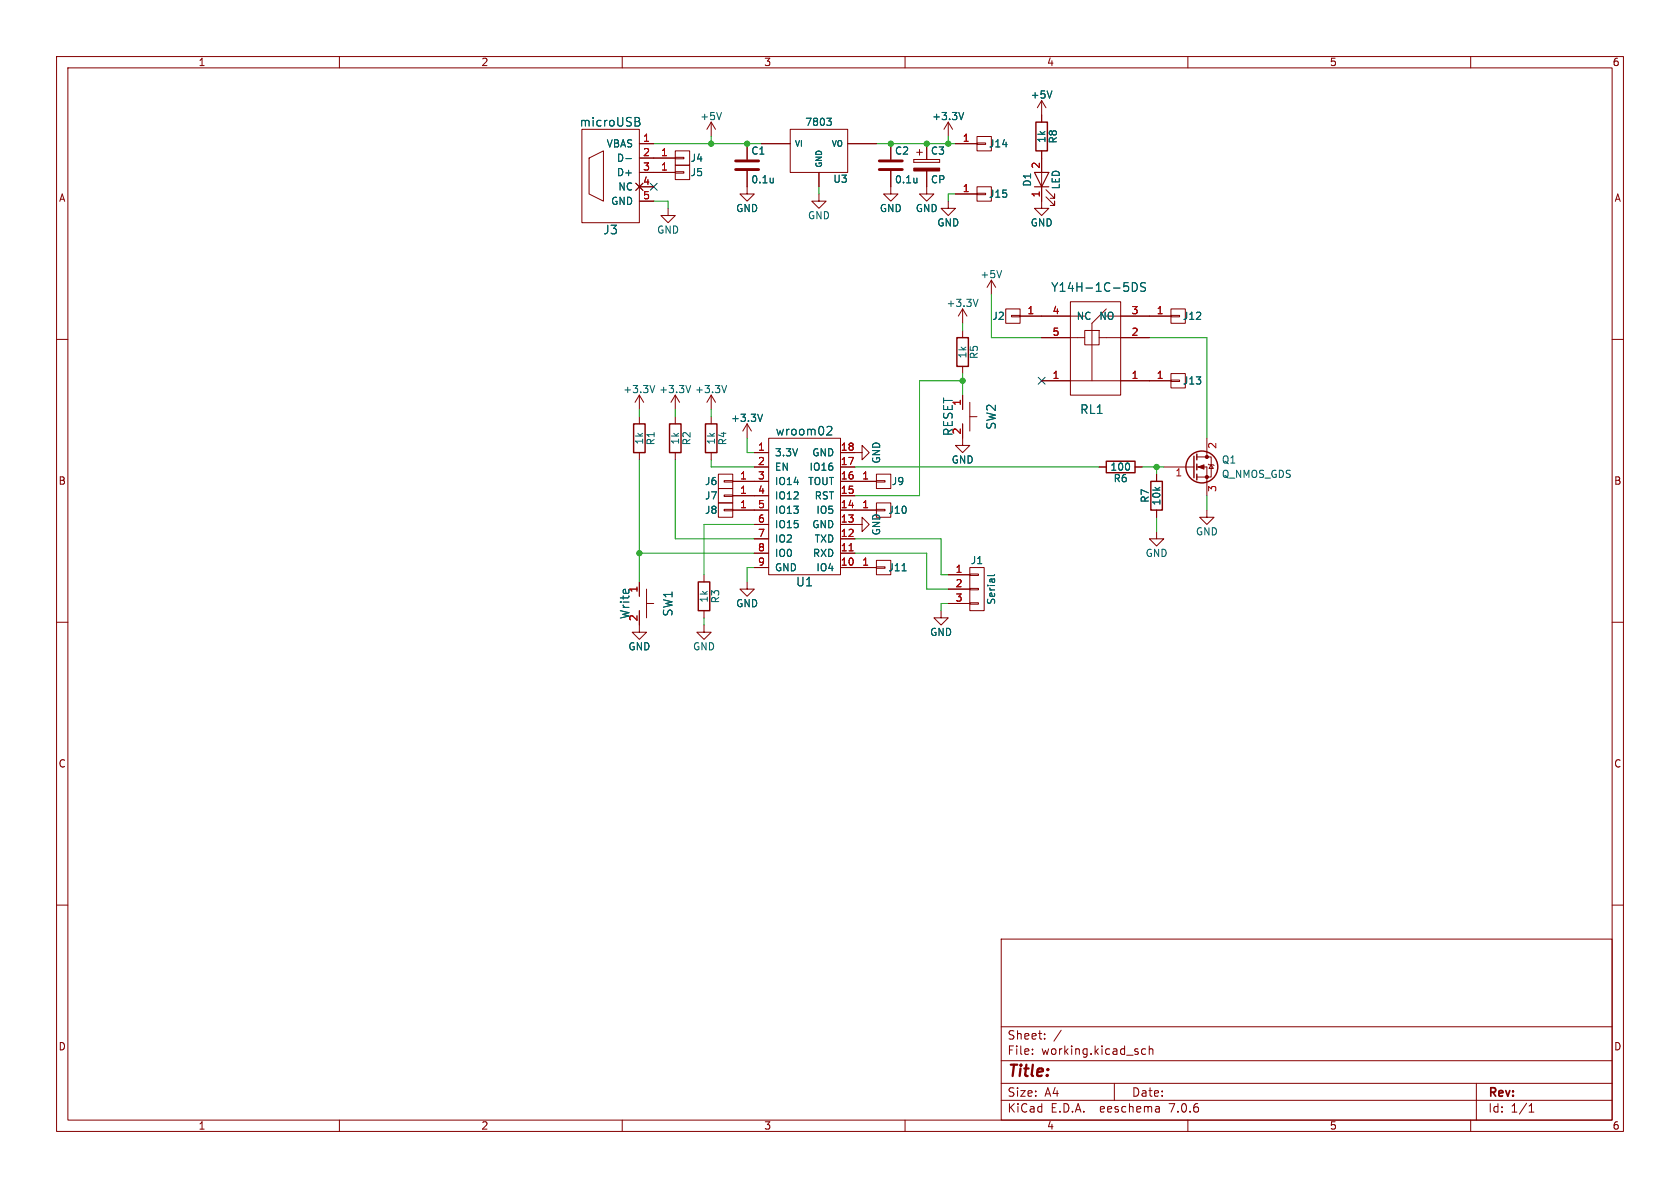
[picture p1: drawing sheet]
EESchema Schematic File Version 2
LIBS:power
LIBS:device
LIBS:transistors
LIBS:conn
LIBS:linear
LIBS:regul
LIBS:74xx
LIBS:cmos4000
LIBS:adc-dac
LIBS:memory
LIBS:xilinx
LIBS:microcontrollers
LIBS:dsp
LIBS:microchip
LIBS:analog_switches
LIBS:motorola
LIBS:texas
LIBS:intel
LIBS:audio
LIBS:interface
LIBS:digital-audio
LIBS:philips
LIBS:display
LIBS:cypress
LIBS:siliconi
LIBS:opto
LIBS:atmel
LIBS:contrib
LIBS:valves
LIBS:wroom02
LIBS:relay
LIBS:wroom02_alarm-cache
EELAYER 25 0
EELAYER END
$Descr A4 11693 8268
encoding utf-8
Sheet 1 1
Title ""
Date ""
Rev ""
Comp ""
Comment1 ""
Comment2 ""
Comment3 ""
Comment4 ""
$EndDescr
$Comp
L wroom02 U1
U 1 1
P 5600 3550
F 0 "U1" H 5600 3050 60  0000 C CNN
F 1 "wroom02" H 5600 4100 60  0000 C CNN
F 2 "lib:WROOM02" H 5600 3600 60  0001 C CNN
F 3 "" H 5600 3600 60  0001 C CNN
	1    5600 3550
	1    0    0    -1  
$EndComp
$Comp
L +3.3V #PWR01
U 1 1
P 5200 3050
F 0 "#PWR01" H 5200 2900 50  0001 C CNN
F 1 "+3.3V" H 5200 3190 50  0000 C CNN
F 2 "" H 5200 3050 50  0001 C CNN
F 3 "" H 5200 3050 50  0001 C CNN
	1    5200 3050
	1    0    0    -1  
$EndComp
$Comp
L GND #PWR02
U 1 1
P 5200 4050
F 0 "#PWR02" H 5200 3800 50  0001 C CNN
F 1 "GND" H 5200 3900 50  0000 C CNN
F 2 "" H 5200 4050 50  0001 C CNN
F 3 "" H 5200 4050 50  0001 C CNN
	1    5200 4050
	1    0    0    -1  
$EndComp
$Comp
L GND #PWR03
U 1 1
P 5950 3650
F 0 "#PWR03" H 5950 3400 50  0001 C CNN
F 1 "GND" H 5950 3500 50  0000 C CNN
F 2 "" H 5950 3650 50  0001 C CNN
F 3 "" H 5950 3650 50  0001 C CNN
	1    5950 3650
	0    -1   -1   0   
$EndComp
$Comp
L GND #PWR04
U 1 1
P 5950 3150
F 0 "#PWR04" H 5950 2900 50  0001 C CNN
F 1 "GND" H 5950 3000 50  0000 C CNN
F 2 "" H 5950 3150 50  0001 C CNN
F 3 "" H 5950 3150 50  0001 C CNN
	1    5950 3150
	0    -1   -1   0   
$EndComp
$Comp
L R R4
U 1 1
P 4950 3050
F 0 "R4" V 5030 3050 50  0000 C CNN
F 1 "1k" V 4950 3050 50  0000 C CNN
F 2 "Resistors_SMD:R_0603_HandSoldering" V 4880 3050 50  0001 C CNN
F 3 "" H 4950 3050 50  0001 C CNN
	1    4950 3050
	1    0    0    -1  
$EndComp
$Comp
L R R5
U 1 1
P 6700 2450
F 0 "R5" V 6780 2450 50  0000 C CNN
F 1 "1k" V 6700 2450 50  0000 C CNN
F 2 "Resistors_SMD:R_0603_HandSoldering" V 6630 2450 50  0001 C CNN
F 3 "" H 6700 2450 50  0001 C CNN
	1    6700 2450
	1    0    0    -1  
$EndComp
$Comp
L +3.3V #PWR05
U 1 1
P 4950 2850
F 0 "#PWR05" H 4950 2700 50  0001 C CNN
F 1 "+3.3V" H 4950 2990 50  0000 C CNN
F 2 "" H 4950 2850 50  0001 C CNN
F 3 "" H 4950 2850 50  0001 C CNN
	1    4950 2850
	1    0    0    -1  
$EndComp
$Comp
L +3.3V #PWR06
U 1 1
P 6700 2250
F 0 "#PWR06" H 6700 2100 50  0001 C CNN
F 1 "+3.3V" H 6700 2390 50  0000 C CNN
F 2 "" H 6700 2250 50  0001 C CNN
F 3 "" H 6700 2250 50  0001 C CNN
	1    6700 2250
	1    0    0    -1  
$EndComp
$Comp
L R R3
U 1 1
P 4900 4150
F 0 "R3" V 4980 4150 50  0000 C CNN
F 1 "1k" V 4900 4150 50  0000 C CNN
F 2 "Resistors_SMD:R_0603_HandSoldering" V 4830 4150 50  0001 C CNN
F 3 "" H 4900 4150 50  0001 C CNN
	1    4900 4150
	1    0    0    -1  
$EndComp
$Comp
L R R2
U 1 1
P 4700 3050
F 0 "R2" V 4780 3050 50  0000 C CNN
F 1 "1k" V 4700 3050 50  0000 C CNN
F 2 "Resistors_SMD:R_0603_HandSoldering" V 4630 3050 50  0001 C CNN
F 3 "" H 4700 3050 50  0001 C CNN
	1    4700 3050
	1    0    0    -1  
$EndComp
$Comp
L R R1
U 1 1
P 4450 3050
F 0 "R1" V 4530 3050 50  0000 C CNN
F 1 "1k" V 4450 3050 50  0000 C CNN
F 2 "Resistors_SMD:R_0603_HandSoldering" V 4380 3050 50  0001 C CNN
F 3 "" H 4450 3050 50  0001 C CNN
	1    4450 3050
	1    0    0    -1  
$EndComp
$Comp
L GND #PWR07
U 1 1
P 4900 4350
F 0 "#PWR07" H 4900 4100 50  0001 C CNN
F 1 "GND" H 4900 4200 50  0000 C CNN
F 2 "" H 4900 4350 50  0001 C CNN
F 3 "" H 4900 4350 50  0001 C CNN
	1    4900 4350
	1    0    0    -1  
$EndComp
$Comp
L +3.3V #PWR08
U 1 1
P 4700 2850
F 0 "#PWR08" H 4700 2700 50  0001 C CNN
F 1 "+3.3V" H 4700 2990 50  0000 C CNN
F 2 "" H 4700 2850 50  0001 C CNN
F 3 "" H 4700 2850 50  0001 C CNN
	1    4700 2850
	1    0    0    -1  
$EndComp
$Comp
L +3.3V #PWR09
U 1 1
P 4450 2850
F 0 "#PWR09" H 4450 2700 50  0001 C CNN
F 1 "+3.3V" H 4450 2990 50  0000 C CNN
F 2 "" H 4450 2850 50  0001 C CNN
F 3 "" H 4450 2850 50  0001 C CNN
	1    4450 2850
	1    0    0    -1  
$EndComp
$Comp
L CONN_01X03 J1
U 1 1
P 6800 4100
F 0 "J1" H 6800 4300 50  0000 C CNN
F 1 "Serial" V 6900 4100 50  0000 C CNN
F 2 "Pin_Headers:Pin_Header_Straight_1x03_Pitch2.54mm" H 6800 4100 50  0001 C CNN
F 3 "" H 6800 4100 50  0001 C CNN
	1    6800 4100
	1    0    0    -1  
$EndComp
$Comp
L GND #PWR010
U 1 1
P 6550 4250
F 0 "#PWR010" H 6550 4000 50  0001 C CNN
F 1 "GND" H 6550 4100 50  0000 C CNN
F 2 "" H 6550 4250 50  0001 C CNN
F 3 "" H 6550 4250 50  0001 C CNN
	1    6550 4250
	1    0    0    -1  
$EndComp
$Comp
L GND #PWR011
U 1 1
P 4450 4350
F 0 "#PWR011" H 4450 4100 50  0001 C CNN
F 1 "GND" H 4450 4200 50  0000 C CNN
F 2 "" H 4450 4350 50  0001 C CNN
F 3 "" H 4450 4350 50  0001 C CNN
	1    4450 4350
	1    0    0    -1  
$EndComp
$Comp
L GND #PWR012
U 1 1
P 6700 3050
F 0 "#PWR012" H 6700 2800 50  0001 C CNN
F 1 "GND" H 6700 2900 50  0000 C CNN
F 2 "" H 6700 3050 50  0001 C CNN
F 3 "" H 6700 3050 50  0001 C CNN
	1    6700 3050
	1    0    0    -1  
$EndComp
$Comp
L R R6
U 1 1
P 7800 3250
F 0 "R6" V 7880 3250 50  0000 C CNN
F 1 "100" V 7800 3250 50  0000 C CNN
F 2 "Resistors_SMD:R_0603_HandSoldering" V 7730 3250 50  0001 C CNN
F 3 "" H 7800 3250 50  0001 C CNN
	1    7800 3250
	0    1    1    0   
$EndComp
$Comp
L R R7
U 1 1
P 8050 3450
F 0 "R7" V 8130 3450 50  0000 C CNN
F 1 "10k" V 8050 3450 50  0000 C CNN
F 2 "Resistors_SMD:R_0603_HandSoldering" V 7980 3450 50  0001 C CNN
F 3 "" H 8050 3450 50  0001 C CNN
	1    8050 3450
	-1   0    0    1   
$EndComp
$Comp
L switch SW2
U 1 1
P 6700 2900
F 0 "SW2" H 6700 3100 60  0000 C CNN
F 1 "RESET" H 6700 2800 60  0000 C CNN
F 2 "lib:switch" H 7100 2850 60  0001 C CNN
F 3 "" H 7100 2850 60  0001 C CNN
	1    6700 2900
	0    1    1    0   
$EndComp
$Comp
L switch SW1
U 1 1
P 4450 4200
F 0 "SW1" H 4450 4400 60  0000 C CNN
F 1 "Write" H 4450 4100 60  0000 C CNN
F 2 "lib:switch" H 4850 4150 60  0001 C CNN
F 3 "" H 4850 4150 60  0001 C CNN
	1    4450 4200
	0    1    1    0   
$EndComp
$Comp
L GND #PWR013
U 1 1
P 8050 3700
F 0 "#PWR013" H 8050 3450 50  0001 C CNN
F 1 "GND" H 8050 3550 50  0000 C CNN
F 2 "" H 8050 3700 50  0001 C CNN
F 3 "" H 8050 3700 50  0001 C CNN
	1    8050 3700
	1    0    0    -1  
$EndComp
$Comp
L Q_NMOS_GDS Q1
U 1 1
P 8300 3250
F 0 "Q1" H 8500 3300 50  0000 L CNN
F 1 "Q_NMOS_GDS" H 8500 3200 50  0000 L CNN
F 2 "TO_SOT_Packages_THT:TO-220_Vertical" H 8500 3350 50  0001 C CNN
F 3 "" H 8300 3250 50  0001 C CNN
	1    8300 3250
	1    0    0    -1  
$EndComp
$Comp
L GND #PWR014
U 1 1
P 8400 3550
F 0 "#PWR014" H 8400 3300 50  0001 C CNN
F 1 "GND" H 8400 3400 50  0000 C CNN
F 2 "" H 8400 3550 50  0001 C CNN
F 3 "" H 8400 3550 50  0001 C CNN
	1    8400 3550
	1    0    0    -1  
$EndComp
$Comp
L Y14H-1C-5DS RL1
U 1 1
P 7600 2400
F 0 "RL1" V 8050 2400 60  0000 C CNN
F 1 "Y14H-1C-5DS" V 7200 2450 60  0000 C CNN
F 2 "lib:Y14H-1C-5DS" H 7900 2600 60  0001 C CNN
F 3 "" H 7900 2600 60  0001 C CNN
	1    7600 2400
	0    1    1    0   
$EndComp
$Comp
L +5V #PWR015
U 1 1
P 6900 2050
F 0 "#PWR015" H 6900 1900 50  0001 C CNN
F 1 "+5V" H 6900 2190 50  0000 C CNN
F 2 "" H 6900 2050 50  0001 C CNN
F 3 "" H 6900 2050 50  0001 C CNN
	1    6900 2050
	1    0    0    -1  
$EndComp
$Comp
L 7805 U3
U 1 1
P 5700 1050
F 0 "U3" H 5850 854 50  0000 C CNN
F 1 "7803" H 5700 1250 50  0000 C CNN
F 2 "TO_SOT_Packages_SMD:TO-252-3_TabPin2" H 5700 1050 50  0001 C CNN
F 3 "" H 5700 1050 50  0001 C CNN
	1    5700 1050
	1    0    0    -1  
$EndComp
$Comp
L +5V #PWR016
U 1 1
P 4950 950
F 0 "#PWR016" H 4950 800 50  0001 C CNN
F 1 "+5V" H 4950 1090 50  0000 C CNN
F 2 "" H 4950 950 50  0001 C CNN
F 3 "" H 4950 950 50  0001 C CNN
	1    4950 950 
	1    0    0    -1  
$EndComp
$Comp
L +3.3V #PWR017
U 1 1
P 6600 950
F 0 "#PWR017" H 6600 800 50  0001 C CNN
F 1 "+3.3V" H 6600 1090 50  0000 C CNN
F 2 "" H 6600 950 50  0001 C CNN
F 3 "" H 6600 950 50  0001 C CNN
	1    6600 950 
	1    0    0    -1  
$EndComp
$Comp
L GND #PWR018
U 1 1
P 5700 1350
F 0 "#PWR018" H 5700 1100 50  0001 C CNN
F 1 "GND" H 5700 1200 50  0000 C CNN
F 2 "" H 5700 1350 50  0001 C CNN
F 3 "" H 5700 1350 50  0001 C CNN
	1    5700 1350
	1    0    0    -1  
$EndComp
$Comp
L C C1
U 1 1
P 5200 1150
F 0 "C1" H 5225 1250 50  0000 L CNN
F 1 "0.1u" H 5225 1050 50  0000 L CNN
F 2 "Capacitors_SMD:C_0603_HandSoldering" H 5238 1000 50  0001 C CNN
F 3 "" H 5200 1150 50  0001 C CNN
	1    5200 1150
	1    0    0    -1  
$EndComp
$Comp
L C C2
U 1 1
P 6200 1150
F 0 "C2" H 6225 1250 50  0000 L CNN
F 1 "0.1u" H 6225 1050 50  0000 L CNN
F 2 "Capacitors_SMD:C_0603_HandSoldering" H 6238 1000 50  0001 C CNN
F 3 "" H 6200 1150 50  0001 C CNN
	1    6200 1150
	1    0    0    -1  
$EndComp
$Comp
L CP C3
U 1 1
P 6450 1150
F 0 "C3" H 6475 1250 50  0000 L CNN
F 1 "CP" H 6475 1050 50  0000 L CNN
F 2 "Capacitors_THT:CP_Radial_D8.0mm_P2.50mm" H 6488 1000 50  0001 C CNN
F 3 "" H 6450 1150 50  0001 C CNN
	1    6450 1150
	1    0    0    -1  
$EndComp
$Comp
L GND #PWR019
U 1 1
P 5200 1300
F 0 "#PWR019" H 5200 1050 50  0001 C CNN
F 1 "GND" H 5200 1150 50  0000 C CNN
F 2 "" H 5200 1300 50  0001 C CNN
F 3 "" H 5200 1300 50  0001 C CNN
	1    5200 1300
	1    0    0    -1  
$EndComp
$Comp
L GND #PWR020
U 1 1
P 6200 1300
F 0 "#PWR020" H 6200 1050 50  0001 C CNN
F 1 "GND" H 6200 1150 50  0000 C CNN
F 2 "" H 6200 1300 50  0001 C CNN
F 3 "" H 6200 1300 50  0001 C CNN
	1    6200 1300
	1    0    0    -1  
$EndComp
$Comp
L GND #PWR021
U 1 1
P 6450 1300
F 0 "#PWR021" H 6450 1050 50  0001 C CNN
F 1 "GND" H 6450 1150 50  0000 C CNN
F 2 "" H 6450 1300 50  0001 C CNN
F 3 "" H 6450 1300 50  0001 C CNN
	1    6450 1300
	1    0    0    -1  
$EndComp
$Comp
L LED D1
U 1 1
P 7250 1250
F 0 "D1" H 7250 1350 50  0000 C CNN
F 1 "LED" H 7250 1150 50  0000 C CNN
F 2 "LEDs:LED_0603_HandSoldering" H 7250 1250 50  0001 C CNN
F 3 "" H 7250 1250 50  0001 C CNN
	1    7250 1250
	0    -1   -1   0   
$EndComp
$Comp
L R R8
U 1 1
P 7250 950
F 0 "R8" V 7330 950 50  0000 C CNN
F 1 "1k" V 7250 950 50  0000 C CNN
F 2 "Resistors_SMD:R_0603_HandSoldering" V 7180 950 50  0001 C CNN
F 3 "" H 7250 950 50  0001 C CNN
	1    7250 950 
	1    0    0    -1  
$EndComp
$Comp
L +5V #PWR022
U 1 1
P 7250 800
F 0 "#PWR022" H 7250 650 50  0001 C CNN
F 1 "+5V" H 7250 940 50  0000 C CNN
F 2 "" H 7250 800 50  0001 C CNN
F 3 "" H 7250 800 50  0001 C CNN
	1    7250 800 
	1    0    0    -1  
$EndComp
$Comp
L GND #PWR023
U 1 1
P 7250 1400
F 0 "#PWR023" H 7250 1150 50  0001 C CNN
F 1 "GND" H 7250 1250 50  0000 C CNN
F 2 "" H 7250 1400 50  0001 C CNN
F 3 "" H 7250 1400 50  0001 C CNN
	1    7250 1400
	1    0    0    -1  
$EndComp
$Comp
L microUSB J3
U 1 1
P 4200 1200
F 0 "J3" H 4250 800 60  0000 C CNN
F 1 "microUSB" H 4250 1550 60  0000 C CNN
F 2 "lib:microUSB" H 3900 1500 60  0001 C CNN
F 3 "" H 3900 1500 60  0001 C CNN
	1    4200 1200
	1    0    0    -1  
$EndComp
$Comp
L GND #PWR024
U 1 1
P 4650 1450
F 0 "#PWR024" H 4650 1200 50  0001 C CNN
F 1 "GND" H 4650 1300 50  0000 C CNN
F 2 "" H 4650 1450 50  0001 C CNN
F 3 "" H 4650 1450 50  0001 C CNN
	1    4650 1450
	1    0    0    -1  
$EndComp
NoConn ~ 4550 1300
$Comp
L CONN_01X01 J4
U 1 1
P 4750 1100
F 0 "J4" H 4850 1100 50  0000 C CNN
F 1 "pin" V 4850 1100 50  0001 C CNN
F 2 "pad:universal" H 4750 1100 50  0001 C CNN
F 3 "" H 4750 1100 50  0001 C CNN
	1    4750 1100
	1    0    0    -1  
$EndComp
$Comp
L CONN_01X01 J8
U 1 1
P 5050 3550
F 0 "J8" H 5150 3550 50  0000 C CNN
F 1 "pin" V 5150 3550 50  0001 C CNN
F 2 "pad:universal" H 5050 3550 50  0001 C CNN
F 3 "" H 5050 3550 50  0001 C CNN
	1    5050 3550
	-1   0    0    1   
$EndComp
$Comp
L CONN_01X01 J9
U 1 1
P 6150 3350
F 0 "J9" H 6250 3350 50  0000 C CNN
F 1 "pin" V 6250 3350 50  0001 C CNN
F 2 "pad:universal" H 6150 3350 50  0001 C CNN
F 3 "" H 6150 3350 50  0001 C CNN
	1    6150 3350
	1    0    0    -1  
$EndComp
$Comp
L CONN_01X01 J10
U 1 1
P 6150 3550
F 0 "J10" H 6250 3550 50  0000 C CNN
F 1 "pin" V 6250 3550 50  0001 C CNN
F 2 "pad:universal" H 6150 3550 50  0001 C CNN
F 3 "" H 6150 3550 50  0001 C CNN
	1    6150 3550
	1    0    0    -1  
$EndComp
$Comp
L CONN_01X01 J5
U 1 1
P 4750 1200
F 0 "J5" H 4850 1200 50  0000 C CNN
F 1 "pin" V 4850 1200 50  0001 C CNN
F 2 "pad:universal" H 4750 1200 50  0001 C CNN
F 3 "" H 4750 1200 50  0001 C CNN
	1    4750 1200
	1    0    0    -1  
$EndComp
$Comp
L CONN_01X01 J6
U 1 1
P 5050 3350
F 0 "J6" H 5150 3350 50  0000 C CNN
F 1 "pin" V 5150 3350 50  0001 C CNN
F 2 "pad:universal" H 5050 3350 50  0001 C CNN
F 3 "" H 5050 3350 50  0001 C CNN
	1    5050 3350
	-1   0    0    1   
$EndComp
$Comp
L CONN_01X01 J7
U 1 1
P 5050 3450
F 0 "J7" H 5150 3450 50  0000 C CNN
F 1 "pin" V 5150 3450 50  0001 C CNN
F 2 "pad:universal" H 5050 3450 50  0001 C CNN
F 3 "" H 5050 3450 50  0001 C CNN
	1    5050 3450
	-1   0    0    1   
$EndComp
$Comp
L CONN_01X01 J11
U 1 1
P 6150 3950
F 0 "J11" H 6250 3950 50  0000 C CNN
F 1 "pin" V 6250 3950 50  0001 C CNN
F 2 "pad:universal" H 6150 3950 50  0001 C CNN
F 3 "" H 6150 3950 50  0001 C CNN
	1    6150 3950
	1    0    0    -1  
$EndComp
NoConn ~ 7250 2650
Wire Wire Line
	4950 3200 4950 3250
Wire Wire Line
	4950 3250 5250 3250
Wire Wire Line
	5200 3050 5200 3150
Wire Wire Line
	5200 3150 5250 3150
Wire Wire Line
	6400 2650 6700 2650
Wire Wire Line
	6700 2600 6700 2750
Connection ~ 6700 2650
Wire Wire Line
	6700 2250 6700 2300
Wire Wire Line
	4950 2900 4950 2850
Wire Wire Line
	4900 4000 4900 3650
Wire Wire Line
	4900 3650 5250 3650
Wire Wire Line
	5200 4050 5200 3950
Wire Wire Line
	5200 3950 5250 3950
Wire Wire Line
	4900 4300 4900 4350
Wire Wire Line
	4700 3200 4700 3750
Wire Wire Line
	4700 3750 5250 3750
Wire Wire Line
	5250 3850 4450 3850
Wire Wire Line
	4450 3200 4450 4050
Wire Wire Line
	4450 2850 4450 2900
Wire Wire Line
	4700 2900 4700 2850
Connection ~ 4450 3850
Wire Wire Line
	5950 3750 6550 3750
Wire Wire Line
	6550 3750 6550 4000
Wire Wire Line
	6550 4000 6600 4000
Wire Wire Line
	5950 3850 6450 3850
Wire Wire Line
	6450 3850 6450 4100
Wire Wire Line
	6450 4100 6600 4100
Wire Wire Line
	6550 4250 6550 4200
Wire Wire Line
	6550 4200 6600 4200
Wire Wire Line
	5950 3450 6400 3450
Wire Wire Line
	6400 3450 6400 2650
Wire Wire Line
	8400 3550 8400 3450
Wire Wire Line
	8050 3600 8050 3700
Wire Wire Line
	7950 3250 8100 3250
Wire Wire Line
	8050 3250 8050 3300
Connection ~ 8050 3250
Wire Wire Line
	5950 3250 7650 3250
Wire Wire Line
	8000 2350 8400 2350
Wire Wire Line
	8400 2350 8400 3050
Wire Wire Line
	6900 2050 6900 2350
Wire Wire Line
	6900 2350 7250 2350
Connection ~ 5200 1000
Wire Wire Line
	5700 1300 5700 1350
Wire Wire Line
	6100 1000 6650 1000
Connection ~ 6200 1000
Wire Wire Line
	6600 1000 6600 950 
Connection ~ 6450 1000
Wire Wire Line
	4550 1000 5300 1000
Wire Wire Line
	4550 1400 4650 1400
Wire Wire Line
	4650 1400 4650 1450
Wire Wire Line
	4950 950  4950 1000
Connection ~ 4950 1000
$Comp
L CONN_01X01 J12
U 1 1
P 8200 2200
F 0 "J12" H 8300 2200 50  0000 C CNN
F 1 "pin" V 8300 2200 50  0001 C CNN
F 2 "pad:universal" H 8200 2200 50  0001 C CNN
F 3 "" H 8200 2200 50  0001 C CNN
	1    8200 2200
	1    0    0    -1  
$EndComp
$Comp
L CONN_01X01 J13
U 1 1
P 8200 2650
F 0 "J13" H 8300 2650 50  0000 C CNN
F 1 "pin" V 8300 2650 50  0001 C CNN
F 2 "pad:universal" H 8200 2650 50  0001 C CNN
F 3 "" H 8200 2650 50  0001 C CNN
	1    8200 2650
	1    0    0    -1  
$EndComp
$Comp
L CONN_01X01 J2
U 1 1
P 7050 2200
F 0 "J2" H 7150 2200 50  0000 C CNN
F 1 "pin" V 7150 2200 50  0001 C CNN
F 2 "pad:universal" H 7050 2200 50  0001 C CNN
F 3 "" H 7050 2200 50  0001 C CNN
	1    7050 2200
	-1   0    0    1   
$EndComp
$Comp
L CONN_01X01 J14
U 1 1
P 6850 1000
F 0 "J14" H 6950 1000 50  0000 C CNN
F 1 "pin" V 6950 1000 50  0001 C CNN
F 2 "pad:universal" H 6850 1000 50  0001 C CNN
F 3 "" H 6850 1000 50  0001 C CNN
	1    6850 1000
	1    0    0    -1  
$EndComp
$Comp
L CONN_01X01 J15
U 1 1
P 6850 1350
F 0 "J15" H 6950 1350 50  0000 C CNN
F 1 "pin" V 6950 1350 50  0001 C CNN
F 2 "pad:universal" H 6850 1350 50  0001 C CNN
F 3 "" H 6850 1350 50  0001 C CNN
	1    6850 1350
	1    0    0    -1  
$EndComp
Connection ~ 6600 1000
$Comp
L GND #PWR025
U 1 1
P 6600 1400
F 0 "#PWR025" H 6600 1150 50  0001 C CNN
F 1 "GND" H 6600 1250 50  0000 C CNN
F 2 "" H 6600 1400 50  0001 C CNN
F 3 "" H 6600 1400 50  0001 C CNN
	1    6600 1400
	1    0    0    -1  
$EndComp
Wire Wire Line
	6600 1400 6600 1350
Wire Wire Line
	6600 1350 6650 1350
$EndSCHEMATC
